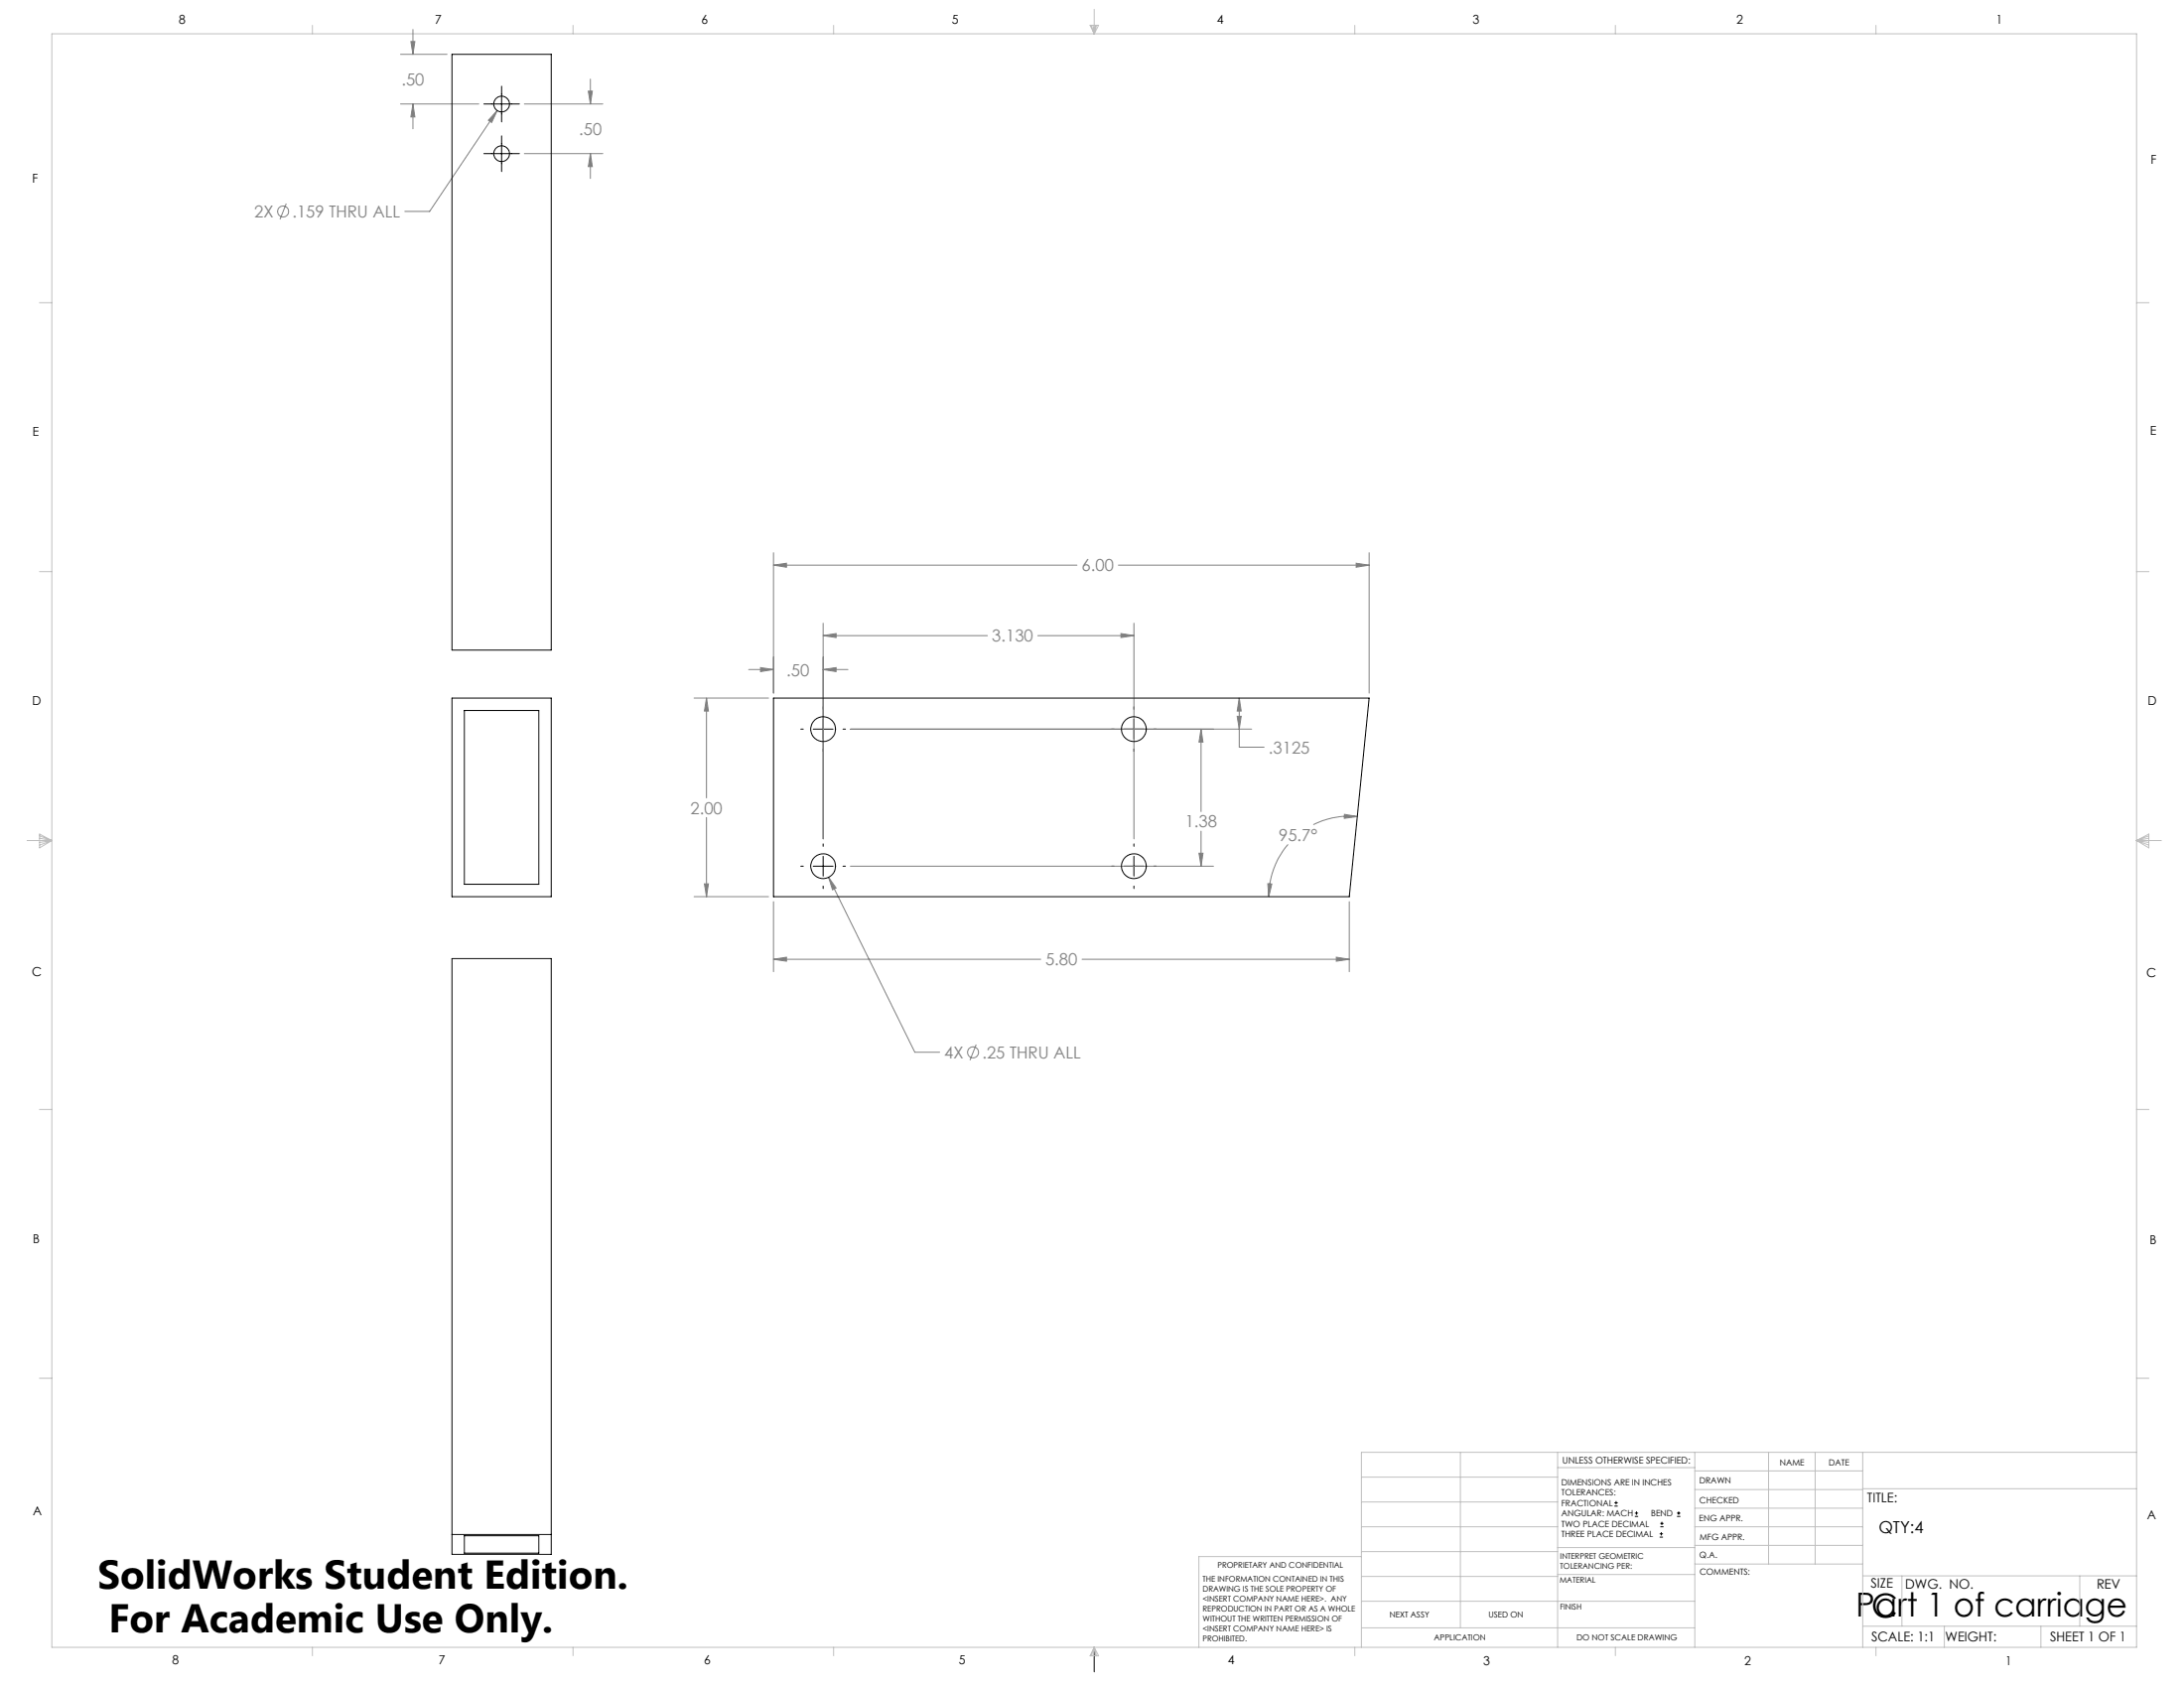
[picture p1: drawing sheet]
<svg xmlns="http://www.w3.org/2000/svg" width="559mm" height="432mm" viewBox="0 0 559 432" stroke-linecap="round" stroke-linejoin="round" font-family="sans-serif">
<g fill="none" stroke="#808080" stroke-width=".25">
<path d="M102.5 13.9h11.9M105.1 10.6h1.1l-.5 3.3zM105.7 7.5v6.4M102.5 26.6h20M105.7 26.6l.5 3.3h-1.1zM105.7 26.6v6.3M127.2 28.3l-1.4 3-.8-.5zM127.2 28.3l-17.3 25.8h-6.3M134.2 39.3h20M134.2 26.6h20M150.5 23.3h1.1l-.5 3.3zM151.1 39.3l.5 3.3h-1.1z"/>
<path d="M151.1 20.2v6.4M151.1 39.3v6.3M73.2 52.1l-1.6 4M197.9 144.6l3.3-.5v1zM197.9 141.4v35.9M197.9 144.6h77.7M210.6 159.4v55.2M286.1 144.6h64.2M290.1 159.4v55.2M347 144.1l3.3 .5-3.3 .5zM350.3 141.4v35.9M177.6 178.6h19"/>
<path d="M180.8 178.6l.5 3.3h-1.1zM180.8 178.6v25.5M191.6 171.3h6.3M194.6 170.8l3.3 .5-3.3 .5zM210.6 171.3l3.3-.5v1zM210.6 162.6l3.3-.5v1zM210.6 171.3h6.4M210.6 162.6h42M265.5 162.6h24.6M286.8 162.1l3.3 .5-3.3 .5zM317.1 178.6l.5 3.3h-1.1zM317.1 178.6v12.5h6.3"/>
<path d="M217.6 186.5h102.7M307.3 186.5l.5 3.3h-1zM307.3 186.5v21.1M316.5 183.2h1.1l-.5 3.3zM180.8 209.1v20.3M306.8 218.3h1l-.5 3.3zM307.3 212.6v9M329.6 216a20.5 20.5 0 0 0-5 13.4M344 208.3l3.3 .6-3.3 .4zM347.3 208.9a20.6 20.6 0 0 0-11.3 2.1M177.6 229.4h19M180.2 226.1h1.1l-.5 3.3z"/>
<path d="M197.9 230.6v18M212 224.4l1.9 2.8-.9 .4zM212 224.4l22.1 44.8h6.3M217.6 221.6h92.9M324.4 226.1h1l-.8 3.3zM345.2 230.6v18M197.9 245.4l3.3-.5v1zM197.9 245.4h68.4M276.9 245.4h68.3M341.9 244.9l3.3 .5-3.3 .5zM249.8 267.2l-1.6 4"/>
<circle cx="72.4" cy="54.1" r="1.4"/>
<circle cx="249" cy="269.2" r="1.41"/>
</g>
<g fill="none" stroke="#000" stroke-width=".25">
<path d="M123.8 39.3h9.1M123.8 26.6h9.1M128.3 22v9.2M128.3 34.7v9.2M204.9 186.5h.6M208.1 186.5h5M210.6 180.8v.6M210.6 184v5.1M210.6 191.6v.6M215.7 186.5h.6M284.4 186.5h.6M287.6 186.5h5.1"/>
<path d="M290.1 180.8v.6M290.1 184v5.1M290.1 191.6v.6M295.2 186.5h.6M210.6 215.9v.6M210.6 219v5.1M290.1 215.9v.6M290.1 219v5.1M204.9 221.6h.6M208.1 221.6h5M210.6 226.7v.6M215.7 221.6h.6"/>
<path d="M284.4 221.6h.6M287.6 221.6h5.1M290.1 226.7v.6M295.2 221.6h.6M413.1 385.3h.8M413.1 384.4h.8M413.5 384v.8M418.3 387.9h.8M418.3 387.1h.8M418.7 386.6v.9M424.6 393.2h.9M424.6 392.4h.9"/>
<path d="M424.8 390.6h.8M424.8 389.7h.8M425.1 391.9v.9M425.2 389.3v.8M429.1 387.9h.8M429.1 387.1h.8M429.5 386.6v.9M280 421.4v6.3"/>
</g>
<g fill="none" stroke="#c0c0c0" stroke-width=".25">
<path d="M13.3 8.6h533.4v412.8h-533.4zM79.9 6.5v2.1M146.6 6.5v2.1M213.3 6.5v2.1M278.9 6.5h2.2l-1.1 2.1zM279.1 6.5l.9 2.1M279.6 6.5l.4 2.1M280 2.4v6.2M280.3 6.5l-.3 2.1M280.6 6.5l-.6 2.1M346.6 6.5v2.1M413.3 6.5v2.1"/>
<path d="M480 6.5v2.1M10.1 77.4h3.2M546.7 77.4h3.1M10.1 146.2h3.2M546.7 146.2h3.1M6.9 215h6.4M10.1 213.4l3.2 1.6-3.2 1.9zM10.1 213.8l3.2 1.2M10.1 214.4l3.2 .6M13.3 215l-3.2 1.2M13.3 215l-3.2 .5M546.7 215h6.3"/>
<path d="M546.7 215l3.1 .5M546.7 215l3.1 1.2M546.7 215l3.1-1.6v3.5zM549.8 214.4l-3.1 .6M549.8 213.8l-3.1 1.2M10.1 283.8h3.2M546.7 283.8h3.1M10.1 352.6h3.2M546.7 352.6h3.1M348.3 377.9h50.2M373.7 371.5v44.9M398.5 371.5v49.9"/>
<path d="M398.5 375.4h35.1M433.6 371.5v49.9M433.6 376.3h43M452.5 371.5v28.6M464.4 371.5v28.6M476.6 371.5v49.9M546.7 371.5h-198.4v49.9M348.3 396.9h50.2M348.3 390.6h50.2M348.3 384.2h50.2M348.3 398.2h-41.6v23.2M398.5 395.9h35.1"/>
<path d="M433.6 385.8h43M433.6 381h43M433.6 390.6h43M433.6 395.3h43M476.6 380.8h70.1M348.3 416.4h85.3M348.3 409.6h85.3M348.3 403.3h50.2M398.5 402.8h35.1M433.6 400.1h43M476.6 416h70.1M476.6 403.1h70.1"/>
<path d="M486.6 403.1v12.9M497.5 416v5.4M522.2 416v5.4M532.1 403.1v12.9M79.9 421.4v2.1M146.6 421.4v2.1M213.3 421.4v2.1M280 421.4l1.1 2.2h-2.2zM280 421.4l.6 2.2M280 421.4l-.9 2.2M280 421.4l-.4 2.2M280 421.4l.3 2.2"/>
<path d="M346.6 421.4v2.1M413.3 421.4v2.1M480 421.4v2.1"/>
</g>
<path d="M197.9 144.6l3.3-.5v1zM347 144.1l3.3 .5-3.3 .5zM180.2 226.1h1.1l-.5 3.3zM180.8 178.6l.5 3.3h-1.1zM210.6 171.3l3.3-.5v1zM194.6 170.8l3.3 .5-3.3 .5zM210.6 162.6l3.3-.5v1zM286.8 162.1l3.3 .5-3.3 .5zM316.5 183.2h1.1l-.5 3.3zM317.1 178.6l.5 3.3h-1.1zM344 208.3l3.3 .6-3.3 .4zM324.4 226.1h1l-.8 3.3zM306.8 218.3h1l-.5 3.3zM307.3 186.5l.5 3.3h-1zM212 224.4l1 3.2 .9-.4zM197.9 245.4l3.3-.5v1zM341.9 244.9l3.3 .5-3.3 .5zM151.1 39.3l.5 3.3h-1.1zM150.5 23.3h1.1l-.5 3.3zM105.7 26.6l.5 3.3h-1.1zM105.1 10.6h1.1l-.5 3.3zM127.2 28.3l-2.2 2.5 .8 .5z" fill="#808080"/>
<g fill="none" stroke="#000" stroke-width=".25">
<path d="M115.6 13.9h25.4v152.4h-25.4zM115.6 178.6h25.4v50.8h-25.4zM197.9 178.6h152.4l-5.1 50.8h-147.3zM118.8 181.8h19.1v44.4h-19.1zM115.6 245.2h25.4v152.4h-25.4zM115.6 392.5h25.4M118.8 392.9h19.1v4.4h-19.1z"/>
<circle cx="128.4" cy="26.6" r="2.03"/>
<circle cx="128.4" cy="39.3" r="2.03"/>
<circle cx="210.6" cy="186.5" r="3.2"/>
<circle cx="290.1" cy="186.5" r="3.2"/>
<circle cx="210.6" cy="221.6" r="3.2"/>
<circle cx="290.1" cy="221.6" r="3.2"/>
</g>
<g font-size="10.3">
<text x="25" y="406.5">SolidWorks Student Edition.</text>
<text x="27.8" y="417.7">For Academic Use Only.</text>
</g>
<g font-size="8.5">
<text x="474.9" y="413.5">Part 1 of carriage</text>
<text x="478.9" y="413.7">C</text>
</g>
<g font-size="4.2" fill="#808080">
<text x="102.7" y="21.8">.50</text>
<text x="148.1" y="34.5">.50</text>
<text x="65.1" y="55.6">2X</text>
<text x="74.8" y="55.6">.159 THRU ALL</text>
<text x="276.8" y="146.2">6.00</text>
<text x="253.8" y="164.2">3.130</text>
<text x="201.2" y="172.9">.50</text>
<text x="324.6" y="192.7">.3125</text>
<text x="176.7" y="208.2">2.00</text>
<text x="303.2" y="211.7">1.38</text>
<text x="327.2" y="215.1">95.7°</text>
<text x="267.5" y="247">5.80</text>
<text x="241.6" y="270.7">4X</text>
<text x="251.3" y="270.7">.25 THRU ALL</text>
</g>
<text font-size="4.2" x="480.7" y="392.1">QTY:4</text>
<g font-size="3.4">
<text x="477.8" y="384.2">TITLE:</text>
<text x="478.7" y="406.3">SIZE</text>
<text x="487.5" y="406.3">DWG. NO.</text>
<text x="536.5" y="406.4">REV</text>
<text x="478.8" y="419.8">SCALE: 1:1</text>
<text x="497.7" y="419.9">WEIGHT:</text>
<text x="524.5" y="419.8">SHEET 1 OF 1</text>
</g>
<g font-size="3.2">
<text x="45.7" y="6.1">8</text>
<text x="111.3" y="6.1">7</text>
<text x="179.5" y="6.1">6</text>
<text x="243.5" y="6.1">5</text>
<text x="311.3" y="6">4</text>
<text x="376.8" y="6.1">3</text>
<text x="444.3" y="6.1">2</text>
<text x="510.7" y="6">1</text>
<text x="550.3" y="41.8">F</text>
<text x="8.2" y="46.6">F</text>
<text x="8.4" y="111.5">E</text>
<text x="550.1" y="111.2">E</text>
<text x="8.2" y="180.2">D</text>
<text x="549.6" y="180.4">D</text>
<text x="8.2" y="249.7">C</text>
<text x="549.2" y="249.9">C</text>
<text x="8.4" y="318">B</text>
<text x="550" y="318.2">B</text>
<text x="8.4" y="387.6">A</text>
<text x="549.4" y="388.7">A</text>
<text x="44.1" y="425.8">8</text>
<text x="112.2" y="425.8">7</text>
<text x="180.2" y="425.8">6</text>
<text x="245.3" y="425.7">5</text>
<text x="314.1" y="425.7">4</text>
<text x="379.5" y="425.8">3</text>
<text x="446.4" y="425.8">2</text>
<text x="513.1" y="425.8">1</text>
</g>
<text font-size="2.4" x="399.7" y="374.3">UNLESS OTHERWISE SPECIFIED:</text>
<g font-size="2.2">
<text x="455.4" y="374.8">NAME</text>
<text x="467.9" y="374.8">DATE</text>
<text x="399.5" y="379.9">DIMENSIONS ARE IN INCHES</text>
<text x="399.5" y="382.6">TOLERANCES:</text>
<text x="434.8" y="379.6">DRAWN</text>
<text x="399.5" y="385.2">FRACTIONAL</text>
<text x="399.5" y="387.9">ANGULAR: MACH</text>
<text x="422.4" y="387.9">BEND</text>
<text x="434.8" y="389.1">ENG APPR.</text>
<text x="434.8" y="384.5">CHECKED</text>
<text x="399.5" y="390.5">TWO PLACE DECIMAL</text>
<text x="399.5" y="393.2">THREE PLACE DECIMAL</text>
<text x="434.9" y="393.9">MFG APPR.</text>
<text x="434.8" y="398.6">Q.A.</text>
<text x="434.9" y="402.8">COMMENTS:</text>
</g>
<g font-size="2.1">
<text x="355.5" y="413.9">NEXT ASSY</text>
<text x="380.8" y="413.9">USED ON</text>
<text x="366.9" y="419.7">APPLICATION</text>
<text x="403.4" y="419.7">DO NOT SCALE DRAWING</text>
</g>
<g font-size="2">
<text x="311.5" y="401.1">PROPRIETARY AND CONFIDENTIAL</text>
<text x="399.2" y="398.8">INTERPRET GEOMETRIC</text>
<text x="399.2" y="401.3">TOLERANCING PER:</text>
<text x="307.7" y="404.7">THE INFORMATION CONTAINED IN THIS</text>
<text x="307.7" y="407.2">DRAWING IS THE SOLE PROPERTY OF</text>
<text x="399.1" y="404.8">MATERIAL</text>
<text x="307.7" y="409.7">&lt;INSERT COMPANY NAME HERE&gt;. ANY</text>
<text x="307.7" y="412.3">REPRODUCTION IN PART OR AS A WHOLE</text>
<text x="399.1" y="411.7">FINISH</text>
<text x="307.7" y="414.8">WITHOUT THE WRITTEN PERMISSION OF</text>
<text x="307.7" y="417.3">&lt;INSERT COMPANY NAME HERE&gt; IS</text>
<text x="307.7" y="419.8">PROHIBITED.</text>
</g>
</svg>
